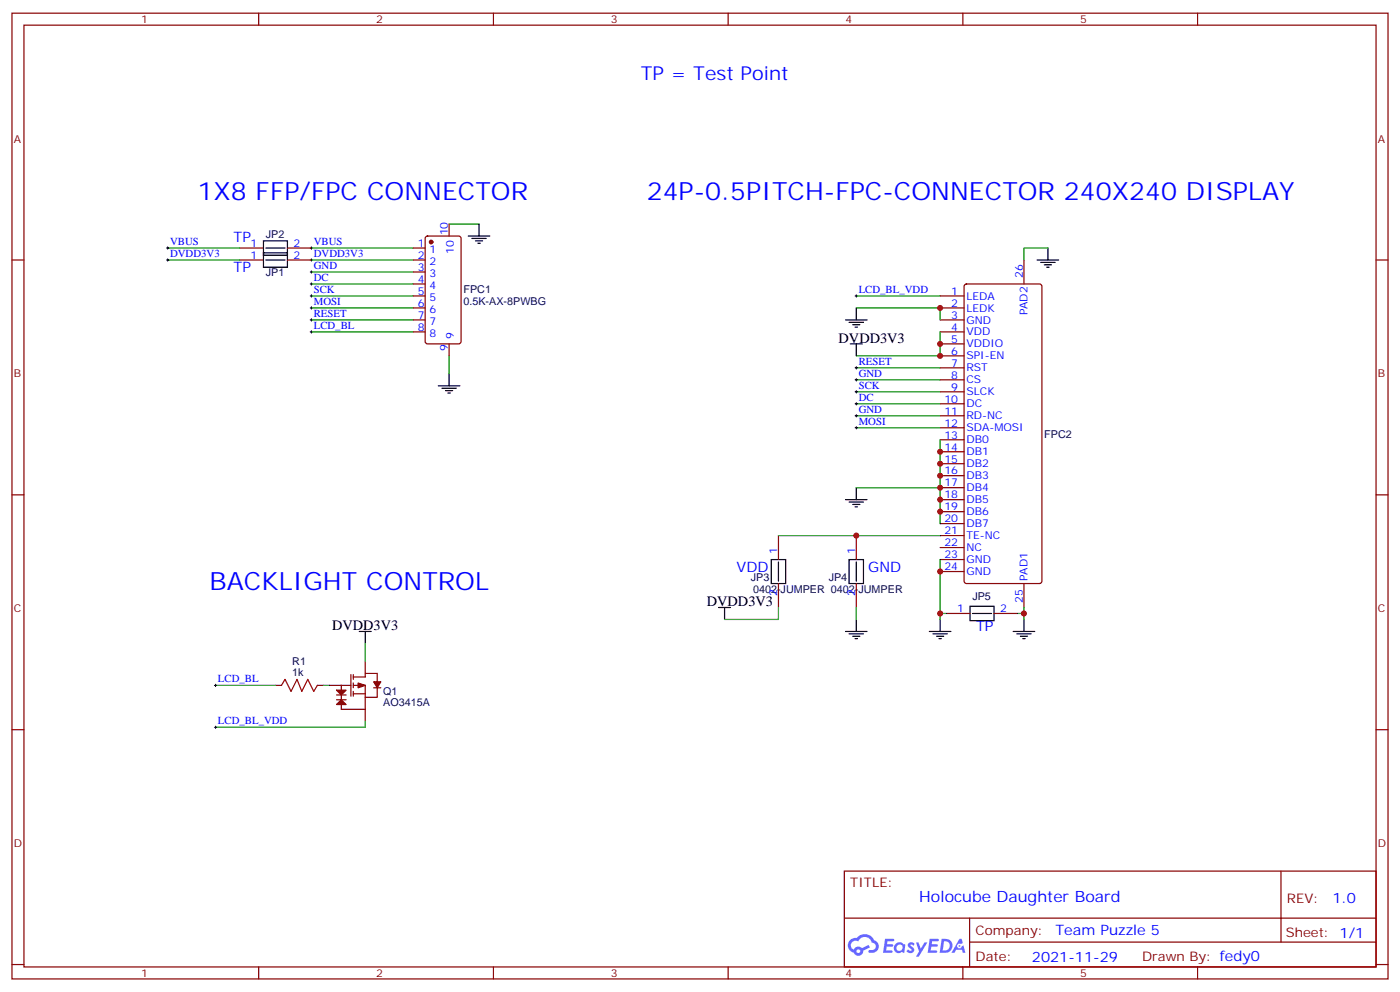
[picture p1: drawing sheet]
# EasyEDA schematic ExtensionBoard_Schematics.json
TITLE: Holocube Daughter Board; REV: 1.0; Date: 2021-11-29; Sheet: 1/1; Drawn By: fedy0; Company: Team Puzzle 5

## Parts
FPC1  0.5K-AX-8PWBG  [FPC-SMD_8P-P0.50_0.5K-AX-8PWB]
FPC2  24P-0.5PITCH-FPC-CONNECTOR 240X240 DISPLAY  [24P-0.5PITCH-FPC-CONNECTOR]
JP1  0402-JUMPER  [0402-JUMPER]
JP2  0402-JUMPER  [0402-JUMPER]
JP3  0402-JUMPER  [0402-JUMPER]
JP4  0402-JUMPER  [0402-JUMPER]
JP5  0402-JUMPER  [0402-JUMPER]
Q1  AO3415A  [SOT-23-3_L2.9-W1.6-P1.90-LS2.8-BR]
R1  1k  [R0402]

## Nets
DVDD3V3: FPC1.2 FPC2.4(VDD) FPC2.5(VDDIO) FPC2.6(SPI-EN) JP2.1 JP2.2 JP3.2 Q1.3(D)
GND: FPC1.3 FPC1.9 FPC1.10 FPC2.2(LEDK) FPC2.3(GND) FPC2.8(CS) FPC2.11(RD-NC) FPC2.13(DB0) FPC2.14(DB1) FPC2.15(DB2) FPC2.16(DB3) FPC2.17(DB4) FPC2.18(DB5) FPC2.19(DB6) FPC2.20(DB7) FPC2.23(GND) FPC2.24(GND) FPC2.25(PAD1) FPC2.26(PAD2) JP4.2 JP5.1 JP5.2
VBUS: FPC1.1 JP1.1 JP1.2
DC: FPC1.4 FPC2.10(DC)
LCD_BL: FPC1.8 R1.2
LCD_BL_VDD: FPC2.1(LEDA) Q1.2(S)
MOSI: FPC1.6 FPC2.12(SDA-MOSI)
RESET: FPC1.7 FPC2.7(RST)
SCK: FPC1.5 FPC2.9(SLCK)
FPC2_21: FPC2.21(TE-NC) JP3.1 JP4.1
R1_1: Q1.1(G) R1.1

Not connected (* = marked no-connect by the designer): FPC2 22(NC)

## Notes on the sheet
- TP = Test Point
- 1X8 FFP/FPC CONNECTOR
- 24P-0.5PITCH-FPC-CONNECTOR 240X240 DISPLAY
- TP
- TP
- BACKLIGHT CONTROL
- VDD
- GND
- TP

# EasyEDA board ExtensionBoard_PCB_EasyEDA.json

Outline 35.26 x 26.16 mm; copper layers: TopLayer, BottomLayer. Coordinates in mm from the lower left corner of the outline.
Outline path: 0,25.16 arc(0.29,25.87) 1,26.16 34.26,26.16 arc(34.97,25.87) 35.26,25.16 35.26,1 arc(34.97,0.29) 34.26,0 1,0 arc(0.29,0.29) 0,1 0,25.16

## Design rules (mm)
Default: track 0.254, clearance 0.152, via 0.6, via hole 0.3

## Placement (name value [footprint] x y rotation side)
FPC1  0.5K-AX-8PWBG  [FPC-SMD_8P-P0.50_0.5K-AX-8PWB]  12.45 13.08 270 bottom
FPC2  24P-0.5PITCH-FPC-CONNECTOR 240X240 DISPLAY  [24P-0.5PITCH-FPC-CONNECTOR]  26.42 13.21 90 top
JP1  -  [0402-JUMPER]  4.44 18.29 180 bottom
JP2  -  [0402-JUMPER]  4.44 15.24 180 bottom
JP3  -  [0402-JUMPER]  23.62 3.43 180 bottom
JP4  -  [0402-JUMPER]  23.62 4.57 180 bottom
JP5  -  [0402-JUMPER]  4.44 12.57 180 bottom
Q1  AO3415A  [SOT-23-3_L2.9-W1.6-P1.90-LS2.8-BR]  10.67 20.44 0 bottom
R1  1k  [R0402]  8 21.84 180 bottom

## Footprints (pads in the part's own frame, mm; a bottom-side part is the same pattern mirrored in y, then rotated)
24P-0.5PITCH-FPC-CONNECTOR
  rect 0.3x1.3 smd: 1(5.75,-0.004) 2(5.25,-0.004) 3(4.75,-0.004) 4(4.25,-0.004) 5(3.75,-0.004) 6(3.25,-0.004) 7(2.75,-0.004) 8(2.25,-0.004) 9(1.75,-0.004) 10(1.25,-0.004) 11(0.75,-0.004) 12(0.25,-0.004) 13(-0.25,-0.004) 14(-0.75,-0.004) 15(-1.25,-0.004) 16(-1.75,-0.004) 17(-2.25,-0.004) 18(-2.75,-0.004) 19(-3.25,-0.004) 20(-3.75,-0.004) 21(-4.25,-0.004) 22(-4.75,-0.004) 23(-5.25,-0.004) 24(-5.75,-0.004)
  rect 2x1.6 smd: 25(-7.448,-2.705) 26(7.452,-2.705)
0402-JUMPER
  custom 0x0 smd: 1(-0.424,0) 2(0.418,0)
FPC-SMD_8P-P0.50_0.5K-AX-8PWB
  rect 0.3x1.25 smd: 1(-1.75,1.163) 2(-1.25,1.163) 3(-0.75,1.163) 4(-0.25,1.163) 5(0.25,1.163) 6(0.75,1.163) 7(1.25,1.163) 8(1.75,1.163)
  rect 2x3 smd: 9(3.29,-1.162) 10(-3.29,-1.162)
R0402
  rect 0.566x0.54 smd: 1(-0.433,0) 2(0.433,0)
SOT-23-3_L2.9-W1.6-P1.90-LS2.8-BR
  rect 1.07x0.6 smd: 1(1.235,-0.95) 2(1.235,0.95) 3(-1.235,0)

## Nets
As in the schematic.

## Via types
v1: diameter 0.61, hole 0.305, TopLayer to BottomLayer, 29 vias

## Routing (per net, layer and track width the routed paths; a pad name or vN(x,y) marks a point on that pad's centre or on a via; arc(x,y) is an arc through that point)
DVDD3V3: length 65
  TopLayer w0.254: FPC2.6 FPC2.5 FPC2.4 29.02,17.46 v1(29.08,17.4)
  TopLayer w0.35: v1(12.57,14.48) 14.55,16.46 FPC2.6
  BottomLayer w0.254: JP3.2 23.11,3.43 22.48,2.79 22.48,2.03 22.86,1.65 28.32,1.65 29.08,2.41 v1(29.08,17.4) ; FPC1.2 7.13,14.33 6.22,15.24 JP2.1 JP2.2 2.29,16.98 2.29,19.3 2.79,19.81 6.86,19.81 7.87,18.79 8.89,18.79 9.43,19.34 Q1.3
  BottomLayer w0.35: FPC1.2 12.43,14.33 v1(12.57,14.48)
GND: length 187.7
  TopLayer w0.254: FPC2.11 27.44,13.96 v1(27.81,13.59) ; FPC2.20 FPC2.19 FPC2.18 FPC2.17 FPC2.16 FPC2.15 FPC2.14 FPC2.13 27.56,12.96 27.81,13.21 v1(27.81,13.59) ; v1(26.54,4.57) 25.53,3.55 v1(14.22,3.55) ; v1(26.54,4.57) 27.93,4.57 29.12,5.76 ; v1(26.54,4.57) 26.54,7.33 FPC2.24 FPC2.23 ; v1(27.81,10.79) 30.35,10.79 v1(30.48,10.92) ; v1(27.81,10.79) v1(27.81,13.59) ; v1(27.81,10.79) 29.72,12.7 v1(30.73,12.7) ; v1(27.81,13.59) 29.84,13.59 v1(30.73,12.7) ; v1(27.81,13.59) v1(27.81,15.87) 30.53,15.87 v1(30.86,15.54) ; v1(30.48,10.92) 30.61,10.79 v1(30.61,9.02) 30.48,8.89 v1(30.48,7.36) ; v1(30.48,10.92) 30.48,12.44 v1(30.73,12.7) ; v1(21.72,8.38) 19.05,8.38 v1(14.22,3.55) ; FPC2.26 29.12,20.28 30.86,18.54 v1(30.86,15.54) ; FPC2.26 22.27,20.66 v1(22.1,20.83) ; FPC2.26 29.12,22.19 28.07,23.24 v1(13.97,23.24) 3.18,23.24 1.78,21.84 v1(1.78,14.86) 1.78,8.38 6.6,3.55 v1(14.22,3.55) ; FPC2.26 29.12,19.85 27.73,18.46 FPC2.2 FPC2.3 ; 26.42,15.46 27.47,15.46 27.94,14.98 27.94,14.35 27.55,13.96 26.42,13.96 ; v1(30.86,15.54) 30.73,15.41 v1(30.73,12.7) ; v1(30.48,7.36) 29.59,8.25 v1(27.81,8.25) 29.12,6.95 FPC2.25 29.12,6 v1(30.48,7.36) ; 26.42,9.95 26.47,9.9 27.31,9.9 27.81,9.4 27.81,8.51 27.26,7.96 26.42,7.96
  BottomLayer w0.254: 13.61,16.37 13.61,14.5 12.94,13.83 11.28,13.83 ; FPC1.3 7.1,13.83 5.84,12.57 JP5.1 ; JP4.2 17.99,9.79 FPC1.9 7.65,9.79 JP5.1 ; JP5.2 JP5.1
  vias: v1(18.03,13.59) v1(18.29,15.24) v1(20.7,13.59) v1(20.96,15.24)
VBUS: length 8.7
  BottomLayer w0.254: 11.28,14.83 9.68,14.83 6.22,18.29 JP1.1 JP1.2
DC: length 15.6
  TopLayer w0.254: v1(23.88,14.35) 23.98,14.46 FPC2.10
  BottomLayer w0.254: 11.28,13.33 13.84,13.33 14.86,14.35 v1(23.88,14.35)
FPC2_21: length 7
  TopLayer w0.254: FPC2.21 25.59,8.96 24.89,8.25 v1(24.89,6.09)
  BottomLayer w0.254: v1(24.89,6.09) 24.05,5.25 JP4.1 JP3.1
LCD_BL: length 13.9
  TopLayer w0.254: v1(7.87,20.44) 7.87,11.58 v1(8.13,11.33)
  BottomLayer w0.254: R1.2 7.57,20.75 v1(7.87,20.44) ; FPC1.8 v1(8.13,11.33)
LCD_BL_VDD: length 15.1
  TopLayer w0.254: v1(26.42,19.49) 26.42,18.96
  BottomLayer w0.254: Q1.2 v1(26.42,19.49)
MOSI: length 16
  TopLayer w0.254: FPC2.12 25.01,13.46 23.75,12.19 v1(16.26,12.19)
  BottomLayer w0.254: v1(16.26,12.19) 15.88,11.81 14.99,11.81 14.47,12.33 FPC1.6
R1_1: length 3.7
  BottomLayer w0.254: R1.1 8.88,21.39 Q1.1
RESET: length 17.6
  TopLayer w0.254: FPC2.7 16.72,15.96 13.46,12.7 v1(13.46,11.68)
  BottomLayer w0.254: FPC1.7 12.43,11.83 12.57,11.68 v1(13.46,11.68)
SCK: length 16
  TopLayer w0.254: FPC2.9 23.34,14.96 21.21,12.83 v1(14.99,12.83)
  BottomLayer w0.254: v1(14.99,12.83) 11.29,12.83 FPC1.5

## Copper pours and planes (outline as drawn; the poured copper is in the pictures)
GND on TopLayer: 0,25.27 0.89,26.16 34.54,26.16 35.31,25.4 35.31,0.76 34.54,0 0.76,0 0,0.76
GND on BottomLayer: 0,25.27 0.89,26.16 34.54,26.16 35.31,25.4 35.31,0.76 34.54,0 0.76,0 0,0.76

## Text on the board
BottomSilkLayer: Team5 | Embedded Lab 2021/22 UniFreiburg | 02-11-2021 | 3v | GND | 3V4 | Holo
TopSilkLayer: Embedded Lab 2021/22 UniFreiburg | Team5 | 02-12-2021 | Holo
